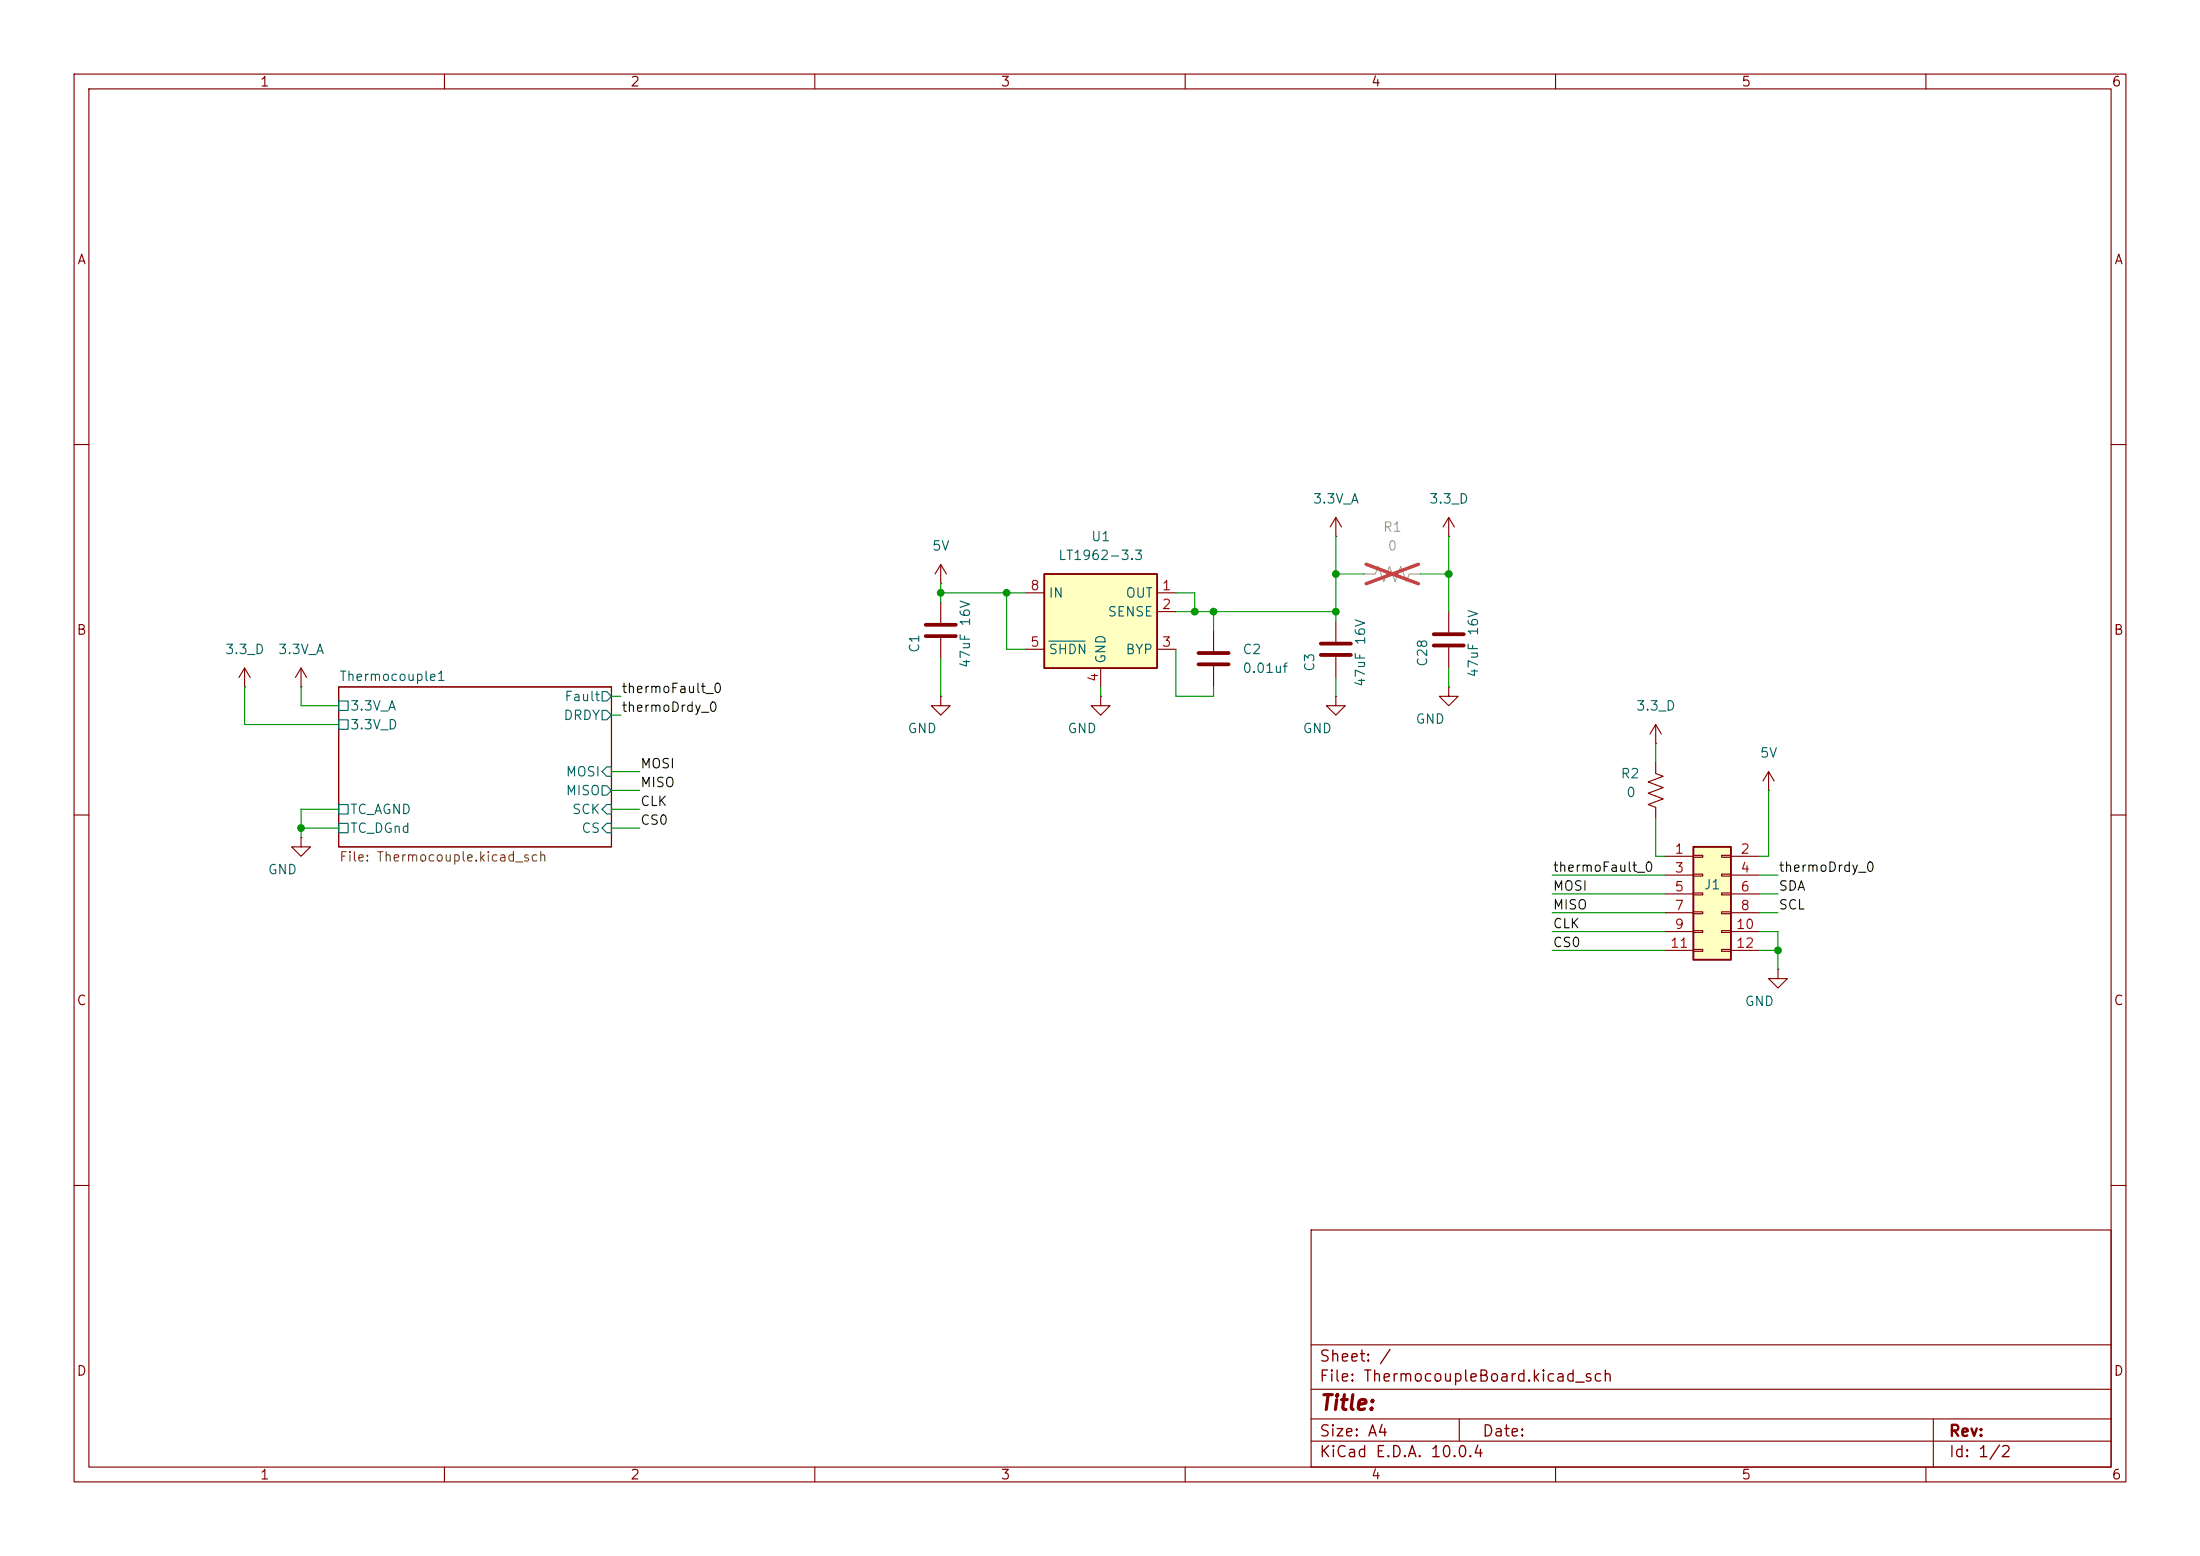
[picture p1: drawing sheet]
(kicad_sch
 (version 20260306)
 (generator "eeschema")
 (generator_version "10.0")
 (paper "A4")
 (lib_symbols
  (symbol "Connector_Generic:Conn_02x06_Odd_Even"
   (pin_names
    (offset 1.016) (hide yes)) (exclude_from_sim no) (in_bom yes) (on_board yes)
   (in_pos_files yes)
   (duplicate_pin_numbers_are_jumpers no)
   (property "Reference" "J" (at 1.27 7.62 0) (show_name no) (do_not_autoplace no) (effects (font (size 1.27 1.27))))
   (property "Value" "Conn_02x06_Odd_Even" (at 1.27 -10.16 0) (show_name no) (do_not_autoplace no) (effects (font (size 1.27 1.27))))
   (property "Footprint" "" (at 0 0 0) (show_name no) (do_not_autoplace no) (hide yes) (effects (font (size 1.27 1.27))))
   (property "Datasheet" "" (at 0 0 0) (show_name no) (do_not_autoplace no) (hide yes) (effects (font (size 1.27 1.27))))
   (property "Description" "Generic connector, double row, 02x06, odd/even pin numbering scheme (row 1 odd numbers, row 2 even numbers), script generated (kicad-library-utils/schlib/autogen/connector/)" (at 0 0 0) (show_name no) (do_not_autoplace no) (hide yes) (effects (font (size 1.27 1.27))))
   (symbol "Conn_02x06_Odd_Even_1_1"
    (rectangle (start -1.27 6.35) (end 3.81 -8.89) (stroke (width 0.254) (type default)) (fill (type background)))
    (rectangle (start -1.27 5.207) (end 0 4.953) (stroke (width 0.1524) (type default)) (fill (type none)))
    (rectangle (start -1.27 2.667) (end 0 2.413) (stroke (width 0.1524) (type default)) (fill (type none)))
    (rectangle (start -1.27 0.127) (end 0 -0.127) (stroke (width 0.1524) (type default)) (fill (type none)))
    (rectangle (start -1.27 -2.413) (end 0 -2.667) (stroke (width 0.1524) (type default)) (fill (type none)))
    (rectangle (start -1.27 -4.953) (end 0 -5.207) (stroke (width 0.1524) (type default)) (fill (type none)))
    (rectangle (start -1.27 -7.493) (end 0 -7.747) (stroke (width 0.1524) (type default)) (fill (type none)))
    (rectangle (start 3.81 5.207) (end 2.54 4.953) (stroke (width 0.1524) (type default)) (fill (type none)))
    (rectangle (start 3.81 2.667) (end 2.54 2.413) (stroke (width 0.1524) (type default)) (fill (type none)))
    (rectangle (start 3.81 0.127) (end 2.54 -0.127) (stroke (width 0.1524) (type default)) (fill (type none)))
    (rectangle (start 3.81 -2.413) (end 2.54 -2.667) (stroke (width 0.1524) (type default)) (fill (type none)))
    (rectangle (start 3.81 -4.953) (end 2.54 -5.207) (stroke (width 0.1524) (type default)) (fill (type none)))
    (rectangle (start 3.81 -7.493) (end 2.54 -7.747) (stroke (width 0.1524) (type default)) (fill (type none)))
    (pin passive line (at -5.08 5.08 0) (length 3.81) (name "Pin_1" (effects (font (size 1.27 1.27)))) (number "1" (effects (font (size 1.27 1.27)))))
    (pin passive line (at 7.62 5.08 180) (length 3.81) (name "Pin_2" (effects (font (size 1.27 1.27)))) (number "2" (effects (font (size 1.27 1.27)))))
    (pin passive line (at -5.08 2.54 0) (length 3.81) (name "Pin_3" (effects (font (size 1.27 1.27)))) (number "3" (effects (font (size 1.27 1.27)))))
    (pin passive line (at 7.62 2.54 180) (length 3.81) (name "Pin_4" (effects (font (size 1.27 1.27)))) (number "4" (effects (font (size 1.27 1.27)))))
    (pin passive line (at -5.08 0 0) (length 3.81) (name "Pin_5" (effects (font (size 1.27 1.27)))) (number "5" (effects (font (size 1.27 1.27)))))
    (pin passive line (at 7.62 0 180) (length 3.81) (name "Pin_6" (effects (font (size 1.27 1.27)))) (number "6" (effects (font (size 1.27 1.27)))))
    (pin passive line (at -5.08 -2.54 0) (length 3.81) (name "Pin_7" (effects (font (size 1.27 1.27)))) (number "7" (effects (font (size 1.27 1.27)))))
    (pin passive line (at 7.62 -2.54 180) (length 3.81) (name "Pin_8" (effects (font (size 1.27 1.27)))) (number "8" (effects (font (size 1.27 1.27)))))
    (pin passive line (at -5.08 -5.08 0) (length 3.81) (name "Pin_9" (effects (font (size 1.27 1.27)))) (number "9" (effects (font (size 1.27 1.27)))))
    (pin passive line (at 7.62 -5.08 180) (length 3.81) (name "Pin_10" (effects (font (size 1.27 1.27)))) (number "10" (effects (font (size 1.27 1.27)))))
    (pin passive line (at -5.08 -7.62 0) (length 3.81) (name "Pin_11" (effects (font (size 1.27 1.27)))) (number "11" (effects (font (size 1.27 1.27)))))
    (pin passive line (at 7.62 -7.62 180) (length 3.81) (name "Pin_12" (effects (font (size 1.27 1.27)))) (number "12" (effects (font (size 1.27 1.27))))))
   (embedded_fonts no))
  (symbol "Device:C"
   (pin_numbers (hide yes))
   (pin_names
    (offset 0.254)) (exclude_from_sim no) (in_bom yes) (on_board yes)
   (in_pos_files yes)
   (duplicate_pin_numbers_are_jumpers no)
   (property "Reference" "C" (at 0.635 2.54 0) (show_name no) (do_not_autoplace no) (effects (font (size 1.27 1.27)) (justify left)))
   (property "Value" "C" (at 0.635 -2.54 0) (show_name no) (do_not_autoplace no) (effects (font (size 1.27 1.27)) (justify left)))
   (property "Footprint" "" (at 0.9652 -3.81 0) (show_name no) (do_not_autoplace no) (hide yes) (effects (font (size 1.27 1.27))))
   (property "Datasheet" "" (at 0 0 0) (show_name no) (do_not_autoplace no) (hide yes) (effects (font (size 1.27 1.27))))
   (property "Description" "Unpolarized capacitor" (at 0 0 0) (show_name no) (do_not_autoplace no) (hide yes) (effects (font (size 1.27 1.27))))
   (symbol "C_0_1"
    (polyline (pts (xy -2.032 0.762) (xy 2.032 0.762)) (stroke (width 0.508) (type default)) (fill (type none)))
    (polyline (pts (xy -2.032 -0.762) (xy 2.032 -0.762)) (stroke (width 0.508) (type default)) (fill (type none))))
   (symbol "C_1_1"
    (pin passive line (at 0 3.81 270) (length 2.794) (name "" (effects (font (size 1.27 1.27)))) (number "1" (effects (font (size 1.27 1.27)))))
    (pin passive line (at 0 -3.81 90) (length 2.794) (name "" (effects (font (size 1.27 1.27)))) (number "2" (effects (font (size 1.27 1.27))))))
   (embedded_fonts no))
  (symbol "PCM_SparkFun-Resistor:R"
   (pin_numbers (hide yes))
   (pin_names
    (offset 0)) (exclude_from_sim no) (in_bom yes) (on_board yes)
   (in_pos_files yes)
   (duplicate_pin_numbers_are_jumpers no)
   (property "Reference" "R" (at 0 -2.54 0) (show_name no) (do_not_autoplace no) (effects (font (size 1.27 1.27))))
   (property "Value" "1k" (at 0 2.54 0) (show_name no) (do_not_autoplace no) (effects (font (size 1.27 1.27))))
   (property "Footprint" "PCM_SparkFun-Resistor:R_0603_1608Metric" (at 0 -4.572 0) (show_name no) (do_not_autoplace no) (hide yes) (effects (font (size 1.27 1.27))))
   (property "Datasheet" "https://www.vishay.com/docs/20035/dcrcwe3.pdf" (at -1.27 -8.89 0) (show_name no) (do_not_autoplace no) (hide yes) (effects (font (size 1.27 1.27))))
   (property "Description" "Resistor" (at 0 -11.43 0) (show_name no) (do_not_autoplace no) (hide yes) (effects (font (size 1.27 1.27))))
   (property "PROD_ID" "RES-07856" (at 0 -6.858 0) (show_name no) (do_not_autoplace no) (hide yes) (effects (font (size 1.27 1.27))))
   (symbol "R_0_1"
    (polyline (pts (xy -2.286 0) (xy -2.54 0)) (stroke (width 0) (type default)) (fill (type none)))
    (polyline (pts (xy -0.762 0) (xy -1.143 -1.016) (xy -1.524 0) (xy -1.905 1.016) (xy -2.286 0)) (stroke (width 0) (type default)) (fill (type none)))
    (polyline (pts (xy 0.762 0) (xy 0.381 -1.016) (xy 0 0) (xy -0.381 1.016) (xy -0.762 0)) (stroke (width 0) (type default)) (fill (type none)))
    (polyline (pts (xy 2.286 0) (xy 2.54 0)) (stroke (width 0) (type default)) (fill (type none)))
    (polyline (pts (xy 2.286 0) (xy 1.905 -1.016) (xy 1.524 0) (xy 1.143 1.016) (xy 0.762 0)) (stroke (width 0) (type default)) (fill (type none))))
   (symbol "R_1_1"
    (pin passive line (at 3.81 0 180) (length 1.27) (name "" (effects (font (size 1.27 1.27)))) (number "1" (effects (font (size 1.27 1.27)))))
    (pin passive line (at -3.81 0 0) (length 1.27) (name "" (effects (font (size 1.27 1.27)))) (number "2" (effects (font (size 1.27 1.27))))))
   (embedded_fonts no))
  (symbol "Regulator_Linear:LT1962-3.3" (exclude_from_sim no) (in_bom yes) (on_board yes)
   (in_pos_files yes)
   (duplicate_pin_numbers_are_jumpers no)
   (property "Reference" "U" (at -7.62 8.89 0) (show_name no) (do_not_autoplace no) (effects (font (size 1.27 1.27)) (justify left)))
   (property "Value" "LT1962-3.3" (at 1.27 -6.35 0) (show_name no) (do_not_autoplace no) (effects (font (size 1.27 1.27)) (justify left)))
   (property "Footprint" "Package_SO:MSOP-8_3x3mm_P0.65mm" (at 0 -8.89 0) (show_name no) (do_not_autoplace no) (hide yes) (effects (font (size 1.27 1.27))))
   (property "Datasheet" "https://www.analog.com/media/en/technical-documentation/data-sheets/1962fb.pdf" (at 0 -13.97 0) (show_name no) (do_not_autoplace no) (hide yes) (effects (font (size 1.27 1.27))))
   (property "Description" "3.3V, 300mA, Low Noise, Micropower LDO Regulator, MSOP-8" (at 0 0 0) (show_name no) (do_not_autoplace no) (hide yes) (effects (font (size 1.27 1.27))))
   (symbol "LT1962-3.3_0_1"
    (rectangle (start -7.62 7.62) (end 7.62 -5.08) (stroke (width 0.254) (type default)) (fill (type background))))
   (symbol "LT1962-3.3_1_1"
    (pin power_out line (at 10.16 5.08 180) (length 2.54) (name "OUT" (effects (font (size 1.27 1.27)))) (number "1" (effects (font (size 1.27 1.27)))))
    (pin input line (at 10.16 2.54 180) (length 2.54) (name "SENSE" (effects (font (size 1.27 1.27)))) (number "2" (effects (font (size 1.27 1.27)))))
    (pin passive line (at 10.16 -2.54 180) (length 2.54) (name "BYP" (effects (font (size 1.27 1.27)))) (number "3" (effects (font (size 1.27 1.27)))))
    (pin power_in line (at 0 -7.62 90) (length 2.54) (name "GND" (effects (font (size 1.27 1.27)))) (number "4" (effects (font (size 1.27 1.27)))))
    (pin input line (at -10.16 -2.54 0) (length 2.54) (name "~{SHDN}" (effects (font (size 1.27 1.27)))) (number "5" (effects (font (size 1.27 1.27)))))
    (pin no_connect line (at 2.54 5.08 90) (length 2.54) (hide yes) (name "NC" (effects (font (size 1.27 1.27)))) (number "6" (effects (font (size 1.27 1.27)))))
    (pin no_connect line (at 2.54 2.54 90) (length 2.54) (hide yes) (name "NC" (effects (font (size 1.27 1.27)))) (number "7" (effects (font (size 1.27 1.27)))))
    (pin power_in line (at -10.16 5.08 0) (length 2.54) (name "IN" (effects (font (size 1.27 1.27)))) (number "8" (effects (font (size 1.27 1.27))))))
   (embedded_fonts no))
  (symbol "power:GND3"
   (power global)
   (pin_numbers (hide yes))
   (pin_names
    (offset 0) (hide yes)) (exclude_from_sim no) (in_bom yes) (on_board yes)
   (in_pos_files yes)
   (duplicate_pin_numbers_are_jumpers no)
   (property "Reference" "#PWR" (at 0 -6.35 0) (show_name no) (do_not_autoplace no) (hide yes) (effects (font (size 1.27 1.27))))
   (property "Value" "GND3" (at 0 -3.81 0) (show_name no) (do_not_autoplace no) (effects (font (size 1.27 1.27))))
   (property "Footprint" "" (at 0 0 0) (show_name no) (do_not_autoplace no) (hide yes) (effects (font (size 1.27 1.27))))
   (property "Datasheet" "" (at 0 0 0) (show_name no) (do_not_autoplace no) (hide yes) (effects (font (size 1.27 1.27))))
   (property "Description" "Power symbol creates a global label with name \"GND3\" , ground" (at 0 0 0) (show_name no) (do_not_autoplace no) (hide yes) (effects (font (size 1.27 1.27))))
   (symbol "GND3_0_1"
    (polyline (pts (xy 0 0) (xy 0 -1.27) (xy 1.27 -1.27) (xy 0 -2.54) (xy -1.27 -1.27) (xy 0 -1.27)) (stroke (width 0) (type default)) (fill (type none))))
   (symbol "GND3_1_1"
    (pin power_in line (at 0 0 270) (length 0) (name "" (effects (font (size 1.27 1.27)))) (number "1" (effects (font (size 1.27 1.27))))))
   (embedded_fonts no))
  (symbol "power:VPP"
   (power global)
   (pin_numbers (hide yes))
   (pin_names
    (offset 0) (hide yes)) (exclude_from_sim no) (in_bom yes) (on_board yes)
   (in_pos_files yes)
   (duplicate_pin_numbers_are_jumpers no)
   (property "Reference" "#PWR" (at 0 -3.81 0) (show_name no) (do_not_autoplace no) (hide yes) (effects (font (size 1.27 1.27))))
   (property "Value" "VPP" (at 0 3.556 0) (show_name no) (do_not_autoplace no) (effects (font (size 1.27 1.27))))
   (property "Footprint" "" (at 0 0 0) (show_name no) (do_not_autoplace no) (hide yes) (effects (font (size 1.27 1.27))))
   (property "Datasheet" "" (at 0 0 0) (show_name no) (do_not_autoplace no) (hide yes) (effects (font (size 1.27 1.27))))
   (property "Description" "Power symbol creates a global label with name \"VPP\"" (at 0 0 0) (show_name no) (do_not_autoplace no) (hide yes) (effects (font (size 1.27 1.27))))
   (symbol "VPP_0_1"
    (polyline (pts (xy -0.762 1.27) (xy 0 2.54)) (stroke (width 0) (type default)) (fill (type none)))
    (polyline (pts (xy 0 2.54) (xy 0.762 1.27)) (stroke (width 0) (type default)) (fill (type none)))
    (polyline (pts (xy 0 0) (xy 0 2.54)) (stroke (width 0) (type default)) (fill (type none))))
   (symbol "VPP_1_1"
    (pin power_in line (at 0 0 90) (length 0) (name "" (effects (font (size 1.27 1.27)))) (number "1" (effects (font (size 1.27 1.27))))))
   (embedded_fonts no)))
 (junction
  (at 240.03 128.27)
  (diameter 0)
  (color 0 0 0 0))
 (junction
  (at 180.34 82.55)
  (diameter 0)
  (color 0 0 0 0))
 (junction
  (at 195.58 77.47)
  (diameter 0)
  (color 0 0 0 0))
 (junction
  (at 161.29 82.55)
  (diameter 0)
  (color 0 0 0 0))
 (junction
  (at 135.89 80.01)
  (diameter 0)
  (color 0 0 0 0))
 (junction
  (at 180.34 77.47)
  (diameter 0)
  (color 0 0 0 0))
 (junction
  (at 163.83 82.55)
  (diameter 0)
  (color 0 0 0 0))
 (junction
  (at 127 80.01)
  (diameter 0)
  (color 0 0 0 0))
 (junction
  (at 40.64 111.76)
  (diameter 0)
  (color 0 0 0 0))
 (wire
  (pts (xy 138.43 87.63) (xy 135.89 87.63))
  (stroke (width 0) (type default)))
 (wire
  (pts (xy 135.89 80.01) (xy 138.43 80.01))
  (stroke (width 0) (type default)))
 (wire
  (pts (xy 163.83 92.71) (xy 163.83 93.98))
  (stroke (width 0) (type default)))
 (wire
  (pts (xy 82.55 104.14) (xy 86.36 104.14))
  (stroke (width 0) (type default)))
 (wire
  (pts (xy 180.34 77.47) (xy 184.15 77.47))
  (stroke (width 0) (type default)))
 (wire
  (pts (xy 161.29 80.01) (xy 161.29 82.55))
  (stroke (width 0) (type default)))
 (wire
  (pts (xy 209.55 118.11) (xy 224.79 118.11))
  (stroke (width 0) (type default)))
 (wire
  (pts (xy 127 88.9) (xy 127 93.98))
  (stroke (width 0) (type default)))
 (wire
  (pts (xy 237.49 125.73) (xy 240.03 125.73))
  (stroke (width 0) (type default)))
 (wire
  (pts (xy 127 81.28) (xy 127 80.01))
  (stroke (width 0) (type default)))
 (wire
  (pts (xy 40.64 92.71) (xy 40.64 95.25))
  (stroke (width 0) (type default)))
 (wire
  (pts (xy 209.55 128.27) (xy 224.79 128.27))
  (stroke (width 0) (type default)))
 (wire
  (pts (xy 135.89 87.63) (xy 135.89 80.01))
  (stroke (width 0) (type default)))
 (wire
  (pts (xy 158.75 80.01) (xy 161.29 80.01))
  (stroke (width 0) (type default)))
 (wire
  (pts (xy 40.64 95.25) (xy 45.72 95.25))
  (stroke (width 0) (type default)))
 (wire
  (pts (xy 237.49 118.11) (xy 240.03 118.11))
  (stroke (width 0) (type default)))
 (wire
  (pts (xy 223.52 115.57) (xy 224.79 115.57))
  (stroke (width 0) (type default)))
 (wire
  (pts (xy 40.64 113.03) (xy 40.64 111.76))
  (stroke (width 0) (type default)))
 (wire
  (pts (xy 158.75 93.98) (xy 158.75 87.63))
  (stroke (width 0) (type default)))
 (wire
  (pts (xy 82.55 93.98) (xy 83.82 93.98))
  (stroke (width 0) (type default)))
 (wire
  (pts (xy 195.58 77.47) (xy 195.58 72.39))
  (stroke (width 0) (type default)))
 (wire
  (pts (xy 191.77 77.47) (xy 195.58 77.47))
  (stroke (width 0) (type default)))
 (wire
  (pts (xy 240.03 128.27) (xy 237.49 128.27))
  (stroke (width 0) (type default)))
 (wire
  (pts (xy 195.58 90.17) (xy 195.58 92.71))
  (stroke (width 0) (type default)))
 (wire
  (pts (xy 237.49 115.57) (xy 238.76 115.57))
  (stroke (width 0) (type default)))
 (wire
  (pts (xy 223.52 100.33) (xy 223.52 102.87))
  (stroke (width 0) (type default)))
 (wire
  (pts (xy 40.64 109.22) (xy 45.72 109.22))
  (stroke (width 0) (type default)))
 (wire
  (pts (xy 237.49 123.19) (xy 240.03 123.19))
  (stroke (width 0) (type default)))
 (wire
  (pts (xy 127 78.74) (xy 127 80.01))
  (stroke (width 0) (type default)))
 (wire
  (pts (xy 40.64 111.76) (xy 40.64 109.22))
  (stroke (width 0) (type default)))
 (wire
  (pts (xy 180.34 72.39) (xy 180.34 77.47))
  (stroke (width 0) (type default)))
 (wire
  (pts (xy 209.55 125.73) (xy 224.79 125.73))
  (stroke (width 0) (type default)))
 (wire
  (pts (xy 240.03 125.73) (xy 240.03 128.27))
  (stroke (width 0) (type default)))
 (wire
  (pts (xy 180.34 77.47) (xy 180.34 82.55))
  (stroke (width 0) (type default)))
 (wire
  (pts (xy 240.03 130.81) (xy 240.03 128.27))
  (stroke (width 0) (type default)))
 (wire
  (pts (xy 237.49 120.65) (xy 240.03 120.65))
  (stroke (width 0) (type default)))
 (wire
  (pts (xy 148.59 92.71) (xy 148.59 93.98))
  (stroke (width 0) (type default)))
 (wire
  (pts (xy 163.83 93.98) (xy 158.75 93.98))
  (stroke (width 0) (type default)))
 (wire
  (pts (xy 82.55 111.76) (xy 86.36 111.76))
  (stroke (width 0) (type default)))
 (wire
  (pts (xy 163.83 85.09) (xy 163.83 82.55))
  (stroke (width 0) (type default)))
 (wire
  (pts (xy 33.02 97.79) (xy 33.02 92.71))
  (stroke (width 0) (type default)))
 (wire
  (pts (xy 82.55 109.22) (xy 86.36 109.22))
  (stroke (width 0) (type default)))
 (wire
  (pts (xy 180.34 83.82) (xy 180.34 82.55))
  (stroke (width 0) (type default)))
 (wire
  (pts (xy 127 80.01) (xy 135.89 80.01))
  (stroke (width 0) (type default)))
 (wire
  (pts (xy 82.55 106.68) (xy 86.36 106.68))
  (stroke (width 0) (type default)))
 (wire
  (pts (xy 180.34 91.44) (xy 180.34 93.98))
  (stroke (width 0) (type default)))
 (wire
  (pts (xy 180.34 82.55) (xy 163.83 82.55))
  (stroke (width 0) (type default)))
 (wire
  (pts (xy 163.83 82.55) (xy 161.29 82.55))
  (stroke (width 0) (type default)))
 (wire
  (pts (xy 33.02 97.79) (xy 45.72 97.79))
  (stroke (width 0) (type default)))
 (wire
  (pts (xy 82.55 96.52) (xy 83.82 96.52))
  (stroke (width 0) (type default)))
 (wire
  (pts (xy 238.76 106.68) (xy 238.76 115.57))
  (stroke (width 0) (type default)))
 (wire
  (pts (xy 195.58 77.47) (xy 195.58 82.55))
  (stroke (width 0) (type default)))
 (wire
  (pts (xy 209.55 123.19) (xy 224.79 123.19))
  (stroke (width 0) (type default)))
 (wire
  (pts (xy 223.52 110.49) (xy 223.52 115.57))
  (stroke (width 0) (type default)))
 (wire
  (pts (xy 161.29 82.55) (xy 158.75 82.55))
  (stroke (width 0) (type default)))
 (wire
  (pts (xy 209.55 120.65) (xy 224.79 120.65))
  (stroke (width 0) (type default)))
 (wire
  (pts (xy 40.64 111.76) (xy 45.72 111.76))
  (stroke (width 0) (type default)))
 (label "thermoDrdy_0"
  (at 240.03 118.11 0)
  (effects (font (size 1.27 1.27)) (justify left bottom)))
 (label "MOSI"
  (at 209.55 120.65 0)
  (effects (font (size 1.27 1.27)) (justify left bottom)))
 (label "SDA"
  (at 240.03 120.65 0)
  (effects (font (size 1.27 1.27)) (justify left bottom)))
 (label "CS0"
  (at 86.36 111.76 0)
  (effects (font (size 1.27 1.27)) (justify left bottom)))
 (label "MOSI"
  (at 86.36 104.14 0)
  (effects (font (size 1.27 1.27)) (justify left bottom)))
 (label "MISO"
  (at 86.36 106.68 0)
  (effects (font (size 1.27 1.27)) (justify left bottom)))
 (label "thermoFault_0"
  (at 83.82 93.98 0)
  (effects (font (size 1.27 1.27)) (justify left bottom)))
 (label "thermoFault_0"
  (at 209.55 118.11 0)
  (effects (font (size 1.27 1.27)) (justify left bottom)))
 (label "CLK"
  (at 86.36 109.22 0)
  (effects (font (size 1.27 1.27)) (justify left bottom)))
 (label "CLK"
  (at 209.55 125.73 0)
  (effects (font (size 1.27 1.27)) (justify left bottom)))
 (label "CS0"
  (at 209.55 128.27 0)
  (effects (font (size 1.27 1.27)) (justify left bottom)))
 (label "MISO"
  (at 209.55 123.19 0)
  (effects (font (size 1.27 1.27)) (justify left bottom)))
 (label "SCL"
  (at 240.03 123.19 0)
  (effects (font (size 1.27 1.27)) (justify left bottom)))
 (label "thermoDrdy_0"
  (at 83.82 96.52 0)
  (effects (font (size 1.27 1.27)) (justify left bottom)))
 (symbol
  (lib_id "power:VPP")
  (at 180.34 72.39 0)
  (unit 1)
  (body_style 1)
  (exclude_from_sim no)
  (in_bom yes)
  (on_board yes)
  (in_pos_files yes)
  (dnp no)
  (fields_autoplaced yes)
  (property "Reference" "#PWR013" (at 180.34 76.2 0) (hide yes) (show_name no) (do_not_autoplace no) (effects (font (size 1.27 1.27))))
  (property "Value" "3.3V_A" (at 180.34 67.31 0) (show_name no) (do_not_autoplace no) (effects (font (size 1.27 1.27))))
  (property "Footprint" "" (at 180.34 72.39 0) (hide yes) (show_name no) (do_not_autoplace no) (effects (font (size 1.27 1.27))))
  (property "Datasheet" "" (at 180.34 72.39 0) (hide yes) (show_name no) (do_not_autoplace no) (effects (font (size 1.27 1.27))))
  (property "Description" "Power symbol creates a global label with name \"VPP\"" (at 180.34 72.39 0) (hide yes) (show_name no) (do_not_autoplace no) (effects (font (size 1.27 1.27))))
  (pin "1"))
 (symbol
  (lib_id "Device:C")
  (at 180.34 87.63 180)
  (unit 1)
  (body_style 1)
  (exclude_from_sim no)
  (in_bom yes)
  (on_board yes)
  (in_pos_files yes)
  (dnp no)
  (property "Reference" "C3" (at 176.784 89.408 90) (show_name no) (do_not_autoplace no) (effects (font (size 1.27 1.27))))
  (property "Value" "47uF 16V" (at 183.642 88.138 90) (show_name no) (do_not_autoplace no) (effects (font (size 1.27 1.27))))
  (property "Footprint" "Capacitor_SMD:C_1210_3225Metric" (at 179.3748 83.82 0) (hide yes) (show_name no) (do_not_autoplace no) (effects (font (size 1.27 1.27))))
  (property "Datasheet" "https://www.mouser.com/en/ProductDetail/Samsung-Electro-Mechanics/CL32A476KOJNNNE?qs=d72FGnIDsgQXYP%252BbBe7Sww%3D%3D" (at 180.34 87.63 0) (hide yes) (show_name no) (do_not_autoplace no) (effects (font (size 1.27 1.27))))
  (property "Description" "Unpolarized capacitor" (at 180.34 87.63 0) (hide yes) (show_name no) (do_not_autoplace no) (effects (font (size 1.27 1.27))))
  (property "Mouser" "https://www.mouser.com/en/ProductDetail/Samsung-Electro-Mechanics/CL32A476KOJNNNE?qs=d72FGnIDsgQXYP%252BbBe7Sww%3D%3D" (at 180.34 87.63 90) (hide yes) (show_name no) (do_not_autoplace no) (effects (font (size 1.27 1.27))))
  (property "Sim.Device" "" (at 180.34 87.63 90) (hide yes) (show_name no) (do_not_autoplace no) (effects (font (size 1.27 1.27))))
  (property "Sim.Pins" "" (at 180.34 87.63 90) (hide yes) (show_name no) (do_not_autoplace no) (effects (font (size 1.27 1.27))))
  (property "Sim.Type" "" (at 180.34 87.63 90) (hide yes) (show_name no) (do_not_autoplace no) (effects (font (size 1.27 1.27))))
  (pin "1")
  (pin "2"))
 (symbol
  (lib_id "power:GND3")
  (at 180.34 93.98 0)
  (unit 1)
  (body_style 1)
  (exclude_from_sim no)
  (in_bom yes)
  (on_board yes)
  (in_pos_files yes)
  (dnp no)
  (property "Reference" "#PWR014" (at 180.34 100.33 0) (hide yes) (show_name no) (do_not_autoplace no) (effects (font (size 1.27 1.27))))
  (property "Value" "GND" (at 175.768 98.298 0) (show_name no) (do_not_autoplace no) (effects (font (size 1.27 1.27)) (justify left)))
  (property "Footprint" "" (at 180.34 93.98 0) (hide yes) (show_name no) (do_not_autoplace no) (effects (font (size 1.27 1.27))))
  (property "Datasheet" "" (at 180.34 93.98 0) (hide yes) (show_name no) (do_not_autoplace no) (effects (font (size 1.27 1.27))))
  (property "Description" "Power symbol creates a global label with name \"GND3\" , ground" (at 180.34 93.98 0) (hide yes) (show_name no) (do_not_autoplace no) (effects (font (size 1.27 1.27))))
  (pin "1"))
 (symbol
  (lib_id "power:GND3")
  (at 127 93.98 0)
  (unit 1)
  (body_style 1)
  (exclude_from_sim no)
  (in_bom yes)
  (on_board yes)
  (in_pos_files yes)
  (dnp no)
  (property "Reference" "#PWR011" (at 127 100.33 0) (hide yes) (show_name no) (do_not_autoplace no) (effects (font (size 1.27 1.27))))
  (property "Value" "GND" (at 122.428 98.298 0) (show_name no) (do_not_autoplace no) (effects (font (size 1.27 1.27)) (justify left)))
  (property "Footprint" "" (at 127 93.98 0) (hide yes) (show_name no) (do_not_autoplace no) (effects (font (size 1.27 1.27))))
  (property "Datasheet" "" (at 127 93.98 0) (hide yes) (show_name no) (do_not_autoplace no) (effects (font (size 1.27 1.27))))
  (property "Description" "Power symbol creates a global label with name \"GND3\" , ground" (at 127 93.98 0) (hide yes) (show_name no) (do_not_autoplace no) (effects (font (size 1.27 1.27))))
  (pin "1"))
 (symbol
  (lib_id "power:GND3")
  (at 195.58 92.71 0)
  (unit 1)
  (body_style 1)
  (exclude_from_sim no)
  (in_bom yes)
  (on_board yes)
  (in_pos_files yes)
  (dnp no)
  (property "Reference" "#PWR019" (at 195.58 99.06 0) (hide yes) (show_name no) (do_not_autoplace no) (effects (font (size 1.27 1.27))))
  (property "Value" "GND" (at 191.008 97.028 0) (show_name no) (do_not_autoplace no) (effects (font (size 1.27 1.27)) (justify left)))
  (property "Footprint" "" (at 195.58 92.71 0) (hide yes) (show_name no) (do_not_autoplace no) (effects (font (size 1.27 1.27))))
  (property "Datasheet" "" (at 195.58 92.71 0) (hide yes) (show_name no) (do_not_autoplace no) (effects (font (size 1.27 1.27))))
  (property "Description" "Power symbol creates a global label with name \"GND3\" , ground" (at 195.58 92.71 0) (hide yes) (show_name no) (do_not_autoplace no) (effects (font (size 1.27 1.27))))
  (pin "1"))
 (symbol
  (lib_id "power:VPP")
  (at 195.58 72.39 0)
  (unit 1)
  (body_style 1)
  (exclude_from_sim no)
  (in_bom yes)
  (on_board yes)
  (in_pos_files yes)
  (dnp no)
  (fields_autoplaced yes)
  (property "Reference" "#PWR015" (at 195.58 76.2 0) (hide yes) (show_name no) (do_not_autoplace no) (effects (font (size 1.27 1.27))))
  (property "Value" "3.3_D" (at 195.58 67.31 0) (show_name no) (do_not_autoplace no) (effects (font (size 1.27 1.27))))
  (property "Footprint" "" (at 195.58 72.39 0) (hide yes) (show_name no) (do_not_autoplace no) (effects (font (size 1.27 1.27))))
  (property "Datasheet" "" (at 195.58 72.39 0) (hide yes) (show_name no) (do_not_autoplace no) (effects (font (size 1.27 1.27))))
  (property "Description" "Power symbol creates a global label with name \"VPP\"" (at 195.58 72.39 0) (hide yes) (show_name no) (do_not_autoplace no) (effects (font (size 1.27 1.27))))
  (pin "1"))
 (symbol
  (lib_id "power:GND3")
  (at 240.03 130.81 0)
  (unit 1)
  (body_style 1)
  (exclude_from_sim no)
  (in_bom yes)
  (on_board yes)
  (in_pos_files yes)
  (dnp no)
  (property "Reference" "#PWR018" (at 240.03 137.16 0) (hide yes) (show_name no) (do_not_autoplace no) (effects (font (size 1.27 1.27))))
  (property "Value" "GND" (at 235.458 135.128 0) (show_name no) (do_not_autoplace no) (effects (font (size 1.27 1.27)) (justify left)))
  (property "Footprint" "" (at 240.03 130.81 0) (hide yes) (show_name no) (do_not_autoplace no) (effects (font (size 1.27 1.27))))
  (property "Datasheet" "" (at 240.03 130.81 0) (hide yes) (show_name no) (do_not_autoplace no) (effects (font (size 1.27 1.27))))
  (property "Description" "Power symbol creates a global label with name \"GND3\" , ground" (at 240.03 130.81 0) (hide yes) (show_name no) (do_not_autoplace no) (effects (font (size 1.27 1.27))))
  (pin "1"))
 (symbol
  (lib_id "power:GND3")
  (at 148.59 93.98 0)
  (unit 1)
  (body_style 1)
  (exclude_from_sim no)
  (in_bom yes)
  (on_board yes)
  (in_pos_files yes)
  (dnp no)
  (property "Reference" "#PWR012" (at 148.59 100.33 0) (hide yes) (show_name no) (do_not_autoplace no) (effects (font (size 1.27 1.27))))
  (property "Value" "GND" (at 144.018 98.298 0) (show_name no) (do_not_autoplace no) (effects (font (size 1.27 1.27)) (justify left)))
  (property "Footprint" "" (at 148.59 93.98 0) (hide yes) (show_name no) (do_not_autoplace no) (effects (font (size 1.27 1.27))))
  (property "Datasheet" "" (at 148.59 93.98 0) (hide yes) (show_name no) (do_not_autoplace no) (effects (font (size 1.27 1.27))))
  (property "Description" "Power symbol creates a global label with name \"GND3\" , ground" (at 148.59 93.98 0) (hide yes) (show_name no) (do_not_autoplace no) (effects (font (size 1.27 1.27))))
  (pin "1"))
 (symbol
  (lib_id "Device:C")
  (at 127 85.09 180)
  (unit 1)
  (body_style 1)
  (exclude_from_sim no)
  (in_bom yes)
  (on_board yes)
  (in_pos_files yes)
  (dnp no)
  (property "Reference" "C1" (at 123.444 86.868 90) (show_name no) (do_not_autoplace no) (effects (font (size 1.27 1.27))))
  (property "Value" "47uF 16V" (at 130.302 85.598 90) (show_name no) (do_not_autoplace no) (effects (font (size 1.27 1.27))))
  (property "Footprint" "Capacitor_SMD:C_1210_3225Metric" (at 126.0348 81.28 0) (hide yes) (show_name no) (do_not_autoplace no) (effects (font (size 1.27 1.27))))
  (property "Datasheet" "https://www.mouser.com/en/ProductDetail/Samsung-Electro-Mechanics/CL32A476KOJNNNE?qs=d72FGnIDsgQXYP%252BbBe7Sww%3D%3D" (at 127 85.09 0) (hide yes) (show_name no) (do_not_autoplace no) (effects (font (size 1.27 1.27))))
  (property "Description" "Unpolarized capacitor" (at 127 85.09 0) (hide yes) (show_name no) (do_not_autoplace no) (effects (font (size 1.27 1.27))))
  (property "Mouser" "https://www.mouser.com/en/ProductDetail/Samsung-Electro-Mechanics/CL32A476KOJNNNE?qs=d72FGnIDsgQXYP%252BbBe7Sww%3D%3D" (at 127 85.09 90) (hide yes) (show_name no) (do_not_autoplace no) (effects (font (size 1.27 1.27))))
  (property "Sim.Device" "" (at 127 85.09 90) (hide yes) (show_name no) (do_not_autoplace no) (effects (font (size 1.27 1.27))))
  (property "Sim.Pins" "" (at 127 85.09 90) (hide yes) (show_name no) (do_not_autoplace no) (effects (font (size 1.27 1.27))))
  (property "Sim.Type" "" (at 127 85.09 90) (hide yes) (show_name no) (do_not_autoplace no) (effects (font (size 1.27 1.27))))
  (pin "1")
  (pin "2"))
 (symbol
  (lib_id "PCM_SparkFun-Resistor:R")
  (at 223.52 106.68 90)
  (unit 1)
  (body_style 1)
  (exclude_from_sim no)
  (in_bom yes)
  (on_board yes)
  (in_pos_files yes)
  (dnp no)
  (property "Reference" "R2" (at 218.694 104.394 90) (show_name no) (do_not_autoplace no) (effects (font (size 1.27 1.27)) (justify right)))
  (property "Value" "0" (at 219.456 106.934 90) (show_name no) (do_not_autoplace no) (effects (font (size 1.27 1.27)) (justify right)))
  (property "Footprint" "Resistor_SMD:R_0402_1005Metric" (at 228.092 106.68 0) (hide yes) (show_name no) (do_not_autoplace no) (effects (font (size 1.27 1.27))))
  (property "Datasheet" "https://www.vishay.com/docs/20035/dcrcwe3.pdf" (at 232.41 107.95 0) (hide yes) (show_name no) (do_not_autoplace no) (effects (font (size 1.27 1.27))))
  (property "Description" "Resistor" (at 234.95 106.68 0) (hide yes) (show_name no) (do_not_autoplace no) (effects (font (size 1.27 1.27))))
  (property "PROD_ID" "RES-07856" (at 230.378 106.68 0) (hide yes) (show_name no) (do_not_autoplace no) (effects (font (size 1.27 1.27))))
  (property "mouser" "https://www.mouser.com/en/ProductDetail/Vishay/CRCW04020000Z0EDHP?qs=sGAEpiMZZMtlubZbdhIBIJOBeIphR6zxL1jxclk7DBE%3D" (at 223.52 106.68 90) (hide yes) (show_name no) (do_not_autoplace no) (effects (font (size 1.27 1.27))))
  (pin "2")
  (pin "1"))
 (symbol
  (lib_id "power:VPP")
  (at 238.76 106.68 0)
  (unit 1)
  (body_style 1)
  (exclude_from_sim no)
  (in_bom yes)
  (on_board yes)
  (in_pos_files yes)
  (dnp no)
  (fields_autoplaced yes)
  (property "Reference" "#PWR017" (at 238.76 110.49 0) (hide yes) (show_name no) (do_not_autoplace no) (effects (font (size 1.27 1.27))))
  (property "Value" "5V" (at 238.76 101.6 0) (show_name no) (do_not_autoplace no) (effects (font (size 1.27 1.27))))
  (property "Footprint" "" (at 238.76 106.68 0) (hide yes) (show_name no) (do_not_autoplace no) (effects (font (size 1.27 1.27))))
  (property "Datasheet" "" (at 238.76 106.68 0) (hide yes) (show_name no) (do_not_autoplace no) (effects (font (size 1.27 1.27))))
  (property "Description" "Power symbol creates a global label with name \"VPP\"" (at 238.76 106.68 0) (hide yes) (show_name no) (do_not_autoplace no) (effects (font (size 1.27 1.27))))
  (pin "1"))
 (symbol
  (lib_id "Connector_Generic:Conn_02x06_Odd_Even")
  (at 229.87 120.65 0)
  (unit 1)
  (body_style 1)
  (exclude_from_sim no)
  (in_bom yes)
  (on_board yes)
  (in_pos_files yes)
  (dnp no)
  (property "Reference" "J1" (at 231.14 119.38 0) (show_name no) (do_not_autoplace no) (effects (font (size 1.27 1.27))))
  (property "Value" "Conn_02x06_Odd_Even" (at 231.14 111.76 0) (hide yes) (show_name no) (do_not_autoplace no) (effects (font (size 1.27 1.27))))
  (property "Footprint" "Connector_PinHeader_1.27mm:PinHeader_2x06_P1.27mm_Horizontal" (at 229.87 120.65 0) (hide yes) (show_name no) (do_not_autoplace no) (effects (font (size 1.27 1.27))))
  (property "Datasheet" "" (at 229.87 120.65 0) (hide yes) (show_name no) (do_not_autoplace no) (effects (font (size 1.27 1.27))))
  (property "Description" "Generic connector, double row, 02x06, odd/even pin numbering scheme (row 1 odd numbers, row 2 even numbers), script generated (kicad-library-utils/schlib/autogen/connector/)" (at 229.87 120.65 0) (hide yes) (show_name no) (do_not_autoplace no) (effects (font (size 1.27 1.27))))
  (pin "7")
  (pin "12")
  (pin "4")
  (pin "10")
  (pin "8")
  (pin "11")
  (pin "2")
  (pin "1")
  (pin "3")
  (pin "5")
  (pin "6")
  (pin "9"))
 (symbol
  (lib_id "power:VPP")
  (at 40.64 92.71 0)
  (unit 1)
  (body_style 1)
  (exclude_from_sim no)
  (in_bom yes)
  (on_board yes)
  (in_pos_files yes)
  (dnp no)
  (fields_autoplaced yes)
  (property "Reference" "#PWR04" (at 40.64 96.52 0) (hide yes) (show_name no) (do_not_autoplace no) (effects (font (size 1.27 1.27))))
  (property "Value" "3.3V_A" (at 40.64 87.63 0) (show_name no) (do_not_autoplace no) (effects (font (size 1.27 1.27))))
  (property "Footprint" "" (at 40.64 92.71 0) (hide yes) (show_name no) (do_not_autoplace no) (effects (font (size 1.27 1.27))))
  (property "Datasheet" "" (at 40.64 92.71 0) (hide yes) (show_name no) (do_not_autoplace no) (effects (font (size 1.27 1.27))))
  (property "Description" "Power symbol creates a global label with name \"VPP\"" (at 40.64 92.71 0) (hide yes) (show_name no) (do_not_autoplace no) (effects (font (size 1.27 1.27))))
  (pin "1"))
 (symbol
  (lib_id "power:VPP")
  (at 127 78.74 0)
  (unit 1)
  (body_style 1)
  (exclude_from_sim no)
  (in_bom yes)
  (on_board yes)
  (in_pos_files yes)
  (dnp no)
  (fields_autoplaced yes)
  (property "Reference" "#PWR010" (at 127 82.55 0) (hide yes) (show_name no) (do_not_autoplace no) (effects (font (size 1.27 1.27))))
  (property "Value" "5V" (at 127 73.66 0) (show_name no) (do_not_autoplace no) (effects (font (size 1.27 1.27))))
  (property "Footprint" "" (at 127 78.74 0) (hide yes) (show_name no) (do_not_autoplace no) (effects (font (size 1.27 1.27))))
  (property "Datasheet" "" (at 127 78.74 0) (hide yes) (show_name no) (do_not_autoplace no) (effects (font (size 1.27 1.27))))
  (property "Description" "Power symbol creates a global label with name \"VPP\"" (at 127 78.74 0) (hide yes) (show_name no) (do_not_autoplace no) (effects (font (size 1.27 1.27))))
  (pin "1"))
 (symbol
  (lib_id "Regulator_Linear:LT1962-3.3")
  (at 148.59 85.09 0)
  (unit 1)
  (body_style 1)
  (exclude_from_sim no)
  (in_bom yes)
  (on_board yes)
  (in_pos_files yes)
  (dnp no)
  (fields_autoplaced yes)
  (property "Reference" "U1" (at 148.59 72.39 0) (show_name no) (do_not_autoplace no) (effects (font (size 1.27 1.27))))
  (property "Value" "LT1962-3.3" (at 148.59 74.93 0) (show_name no) (do_not_autoplace no) (effects (font (size 1.27 1.27))))
  (property "Footprint" "Package_SO:MSOP-8_3x3mm_P0.65mm" (at 148.59 93.98 0) (hide yes) (show_name no) (do_not_autoplace no) (effects (font (size 1.27 1.27))))
  (property "Datasheet" "https://www.analog.com/media/en/technical-documentation/data-sheets/1962fb.pdf" (at 148.59 99.06 0) (hide yes) (show_name no) (do_not_autoplace no) (effects (font (size 1.27 1.27))))
  (property "Description" "3.3V, 300mA, Low Noise, Micropower LDO Regulator, MSOP-8" (at 148.59 85.09 0) (hide yes) (show_name no) (do_not_autoplace no) (effects (font (size 1.27 1.27))))
  (property "mouser" "https://www.mouser.com/en/ProductDetail/Analog-Devices/LT1962EMS8-3.3TRPBF?qs=ytflclh7QUUqDZAA2A1Yjw%3D%3D" (at 148.59 85.09 0) (hide yes) (show_name no) (do_not_autoplace no) (effects (font (size 1.27 1.27))))
  (pin "2")
  (pin "8")
  (pin "1")
  (pin "3")
  (pin "4")
  (pin "5")
  (pin "6")
  (pin "7"))
 (symbol
  (lib_id "power:VPP")
  (at 33.02 92.71 0)
  (unit 1)
  (body_style 1)
  (exclude_from_sim no)
  (in_bom yes)
  (on_board yes)
  (in_pos_files yes)
  (dnp no)
  (fields_autoplaced yes)
  (property "Reference" "#PWR01" (at 33.02 96.52 0) (hide yes) (show_name no) (do_not_autoplace no) (effects (font (size 1.27 1.27))))
  (property "Value" "3.3_D" (at 33.02 87.63 0) (show_name no) (do_not_autoplace no) (effects (font (size 1.27 1.27))))
  (property "Footprint" "" (at 33.02 92.71 0) (hide yes) (show_name no) (do_not_autoplace no) (effects (font (size 1.27 1.27))))
  (property "Datasheet" "" (at 33.02 92.71 0) (hide yes) (show_name no) (do_not_autoplace no) (effects (font (size 1.27 1.27))))
  (property "Description" "Power symbol creates a global label with name \"VPP\"" (at 33.02 92.71 0) (hide yes) (show_name no) (do_not_autoplace no) (effects (font (size 1.27 1.27))))
  (pin "1"))
 (symbol
  (lib_id "PCM_SparkFun-Resistor:R")
  (at 187.96 77.47 0)
  (unit 1)
  (body_style 1)
  (exclude_from_sim no)
  (in_bom yes)
  (on_board yes)
  (in_pos_files yes)
  (dnp yes)
  (fields_autoplaced yes)
  (property "Reference" "R1" (at 187.96 71.12 0) (show_name no) (do_not_autoplace no) (effects (font (size 1.27 1.27))))
  (property "Value" "0" (at 187.96 73.66 0) (show_name no) (do_not_autoplace no) (effects (font (size 1.27 1.27))))
  (property "Footprint" "Resistor_SMD:R_0402_1005Metric" (at 187.96 82.042 0) (hide yes) (show_name no) (do_not_autoplace no) (effects (font (size 1.27 1.27))))
  (property "Datasheet" "https://www.vishay.com/docs/20035/dcrcwe3.pdf" (at 186.69 86.36 0) (hide yes) (show_name no) (do_not_autoplace no) (effects (font (size 1.27 1.27))))
  (property "Description" "Resistor" (at 187.96 88.9 0) (hide yes) (show_name no) (do_not_autoplace no) (effects (font (size 1.27 1.27))))
  (property "PROD_ID" "RES-07856" (at 187.96 84.328 0) (hide yes) (show_name no) (do_not_autoplace no) (effects (font (size 1.27 1.27))))
  (property "mouser" "https://www.mouser.com/en/ProductDetail/Vishay/CRCW04020000Z0EDHP?qs=sGAEpiMZZMtlubZbdhIBIJOBeIphR6zxL1jxclk7DBE%3D" (at 187.96 77.47 0) (hide yes) (show_name no) (do_not_autoplace no) (effects (font (size 1.27 1.27))))
  (pin "2")
  (pin "1"))
 (symbol
  (lib_id "power:GND3")
  (at 40.64 113.03 0)
  (unit 1)
  (body_style 1)
  (exclude_from_sim no)
  (in_bom yes)
  (on_board yes)
  (in_pos_files yes)
  (dnp no)
  (property "Reference" "#PWR05" (at 40.64 119.38 0) (hide yes) (show_name no) (do_not_autoplace no) (effects (font (size 1.27 1.27))))
  (property "Value" "GND" (at 36.068 117.348 0) (show_name no) (do_not_autoplace no) (effects (font (size 1.27 1.27)) (justify left)))
  (property "Footprint" "" (at 40.64 113.03 0) (hide yes) (show_name no) (do_not_autoplace no) (effects (font (size 1.27 1.27))))
  (property "Datasheet" "" (at 40.64 113.03 0) (hide yes) (show_name no) (do_not_autoplace no) (effects (font (size 1.27 1.27))))
  (property "Description" "Power symbol creates a global label with name \"GND3\" , ground" (at 40.64 113.03 0) (hide yes) (show_name no) (do_not_autoplace no) (effects (font (size 1.27 1.27))))
  (pin "1"))
 (symbol
  (lib_id "Device:C")
  (at 163.83 88.9 0)
  (unit 1)
  (body_style 1)
  (exclude_from_sim no)
  (in_bom yes)
  (on_board yes)
  (in_pos_files yes)
  (dnp no)
  (fields_autoplaced yes)
  (property "Reference" "C2" (at 167.64 87.6299 0) (show_name no) (do_not_autoplace no) (effects (font (size 1.27 1.27)) (justify left)))
  (property "Value" "0.01uf" (at 167.64 90.1699 0) (show_name no) (do_not_autoplace no) (effects (font (size 1.27 1.27)) (justify left)))
  (property "Footprint" "Capacitor_SMD:C_0402_1005Metric" (at 164.7952 92.71 0) (hide yes) (show_name no) (do_not_autoplace no) (effects (font (size 1.27 1.27))))
  (property "Datasheet" "https://www.mouser.com/ProductDetail/TAIYO-YUDEN/UMK105BJ103KVHF?qs=sGAEpiMZZMsh%252B1woXyUXj6Ion9DcW8ukB5QrrYF69Mw%3D" (at 163.83 88.9 0) (hide yes) (show_name no) (do_not_autoplace no) (effects (font (size 1.27 1.27))))
  (property "Description" "Unpolarized capacitor" (at 163.83 88.9 0) (hide yes) (show_name no) (do_not_autoplace no) (effects (font (size 1.27 1.27))))
  (property "Sim.Device" "" (at 163.83 88.9 0) (hide yes) (show_name no) (do_not_autoplace no) (effects (font (size 1.27 1.27))))
  (property "Sim.Pins" "" (at 163.83 88.9 0) (hide yes) (show_name no) (do_not_autoplace no) (effects (font (size 1.27 1.27))))
  (property "Sim.Type" "" (at 163.83 88.9 0) (hide yes) (show_name no) (do_not_autoplace no) (effects (font (size 1.27 1.27))))
  (pin "1")
  (pin "2"))
 (symbol
  (lib_id "Device:C")
  (at 195.58 86.36 180)
  (unit 1)
  (body_style 1)
  (exclude_from_sim no)
  (in_bom yes)
  (on_board yes)
  (in_pos_files yes)
  (dnp no)
  (property "Reference" "C28" (at 192.024 88.138 90) (show_name no) (do_not_autoplace no) (effects (font (size 1.27 1.27))))
  (property "Value" "47uF 16V" (at 198.882 86.868 90) (show_name no) (do_not_autoplace no) (effects (font (size 1.27 1.27))))
  (property "Footprint" "Capacitor_SMD:C_1210_3225Metric" (at 194.6148 82.55 0) (hide yes) (show_name no) (do_not_autoplace no) (effects (font (size 1.27 1.27))))
  (property "Datasheet" "https://www.mouser.com/en/ProductDetail/Samsung-Electro-Mechanics/CL32A476KOJNNNE?qs=d72FGnIDsgQXYP%252BbBe7Sww%3D%3D" (at 195.58 86.36 0) (hide yes) (show_name no) (do_not_autoplace no) (effects (font (size 1.27 1.27))))
  (property "Description" "Unpolarized capacitor" (at 195.58 86.36 0) (hide yes) (show_name no) (do_not_autoplace no) (effects (font (size 1.27 1.27))))
  (property "Mouser" "https://www.mouser.com/en/ProductDetail/Samsung-Electro-Mechanics/CL32A476KOJNNNE?qs=d72FGnIDsgQXYP%252BbBe7Sww%3D%3D" (at 195.58 86.36 90) (hide yes) (show_name no) (do_not_autoplace no) (effects (font (size 1.27 1.27))))
  (property "Sim.Device" "" (at 195.58 86.36 90) (hide yes) (show_name no) (do_not_autoplace no) (effects (font (size 1.27 1.27))))
  (property "Sim.Pins" "" (at 195.58 86.36 90) (hide yes) (show_name no) (do_not_autoplace no) (effects (font (size 1.27 1.27))))
  (property "Sim.Type" "" (at 195.58 86.36 90) (hide yes) (show_name no) (do_not_autoplace no) (effects (font (size 1.27 1.27))))
  (pin "1")
  (pin "2"))
 (symbol
  (lib_id "power:VPP")
  (at 223.52 100.33 0)
  (unit 1)
  (body_style 1)
  (exclude_from_sim no)
  (in_bom yes)
  (on_board yes)
  (in_pos_files yes)
  (dnp no)
  (fields_autoplaced yes)
  (property "Reference" "#PWR016" (at 223.52 104.14 0) (hide yes) (show_name no) (do_not_autoplace no) (effects (font (size 1.27 1.27))))
  (property "Value" "3.3_D" (at 223.52 95.25 0) (show_name no) (do_not_autoplace no) (effects (font (size 1.27 1.27))))
  (property "Footprint" "" (at 223.52 100.33 0) (hide yes) (show_name no) (do_not_autoplace no) (effects (font (size 1.27 1.27))))
  (property "Datasheet" "" (at 223.52 100.33 0) (hide yes) (show_name no) (do_not_autoplace no) (effects (font (size 1.27 1.27))))
  (property "Description" "Power symbol creates a global label with name \"VPP\"" (at 223.52 100.33 0) (hide yes) (show_name no) (do_not_autoplace no) (effects (font (size 1.27 1.27))))
  (pin "1"))
 (sheet
  (at 45.72 92.71)
  (size 36.83 21.59)
  (exclude_from_sim no)
  (in_bom yes)
  (on_board yes)
  (dnp no)
  (fields_autoplaced yes)
  (stroke (width 0.1524) (type solid))
  (fill (color 0 0 0 0))
  (property "Sheetname" "Thermocouple1" (at 45.72 91.9984 0) (show_name no) (do_not_autoplace no) (effects (font (size 1.27 1.27)) (justify left bottom)))
  (property "Sheetfile" "Thermocouple.kicad_sch" (at 45.72 114.8846 0) (show_name no) (do_not_autoplace no) (effects (font (size 1.27 1.27)) (justify left top)))
  (pin "3.3V_A" passive (at 45.72 95.25 180) (effects (font (size 1.27 1.27)) (justify left)))
  (pin "3.3V_D" passive (at 45.72 97.79 180) (effects (font (size 1.27 1.27)) (justify left)))
  (pin "DRDY" output (at 82.55 96.52 0) (effects (font (size 1.27 1.27)) (justify right)))
  (pin "CS" input (at 82.55 111.76 0) (effects (font (size 1.27 1.27)) (justify right)))
  (pin "Fault" output (at 82.55 93.98 0) (effects (font (size 1.27 1.27)) (justify right)))
  (pin "MISO" output (at 82.55 106.68 0) (effects (font (size 1.27 1.27)) (justify right)))
  (pin "MOSI" input (at 82.55 104.14 0) (effects (font (size 1.27 1.27)) (justify right)))
  (pin "SCK" input (at 82.55 109.22 0) (effects (font (size 1.27 1.27)) (justify right)))
  (pin "TC_AGND" passive (at 45.72 109.22 180) (effects (font (size 1.27 1.27)) (justify left)))
  (pin "TC_DGnd" passive (at 45.72 111.76 180) (effects (font (size 1.27 1.27)) (justify left))))
 (sheet_instances
  (path ""
   (page "1")))
 (embedded_fonts no))
